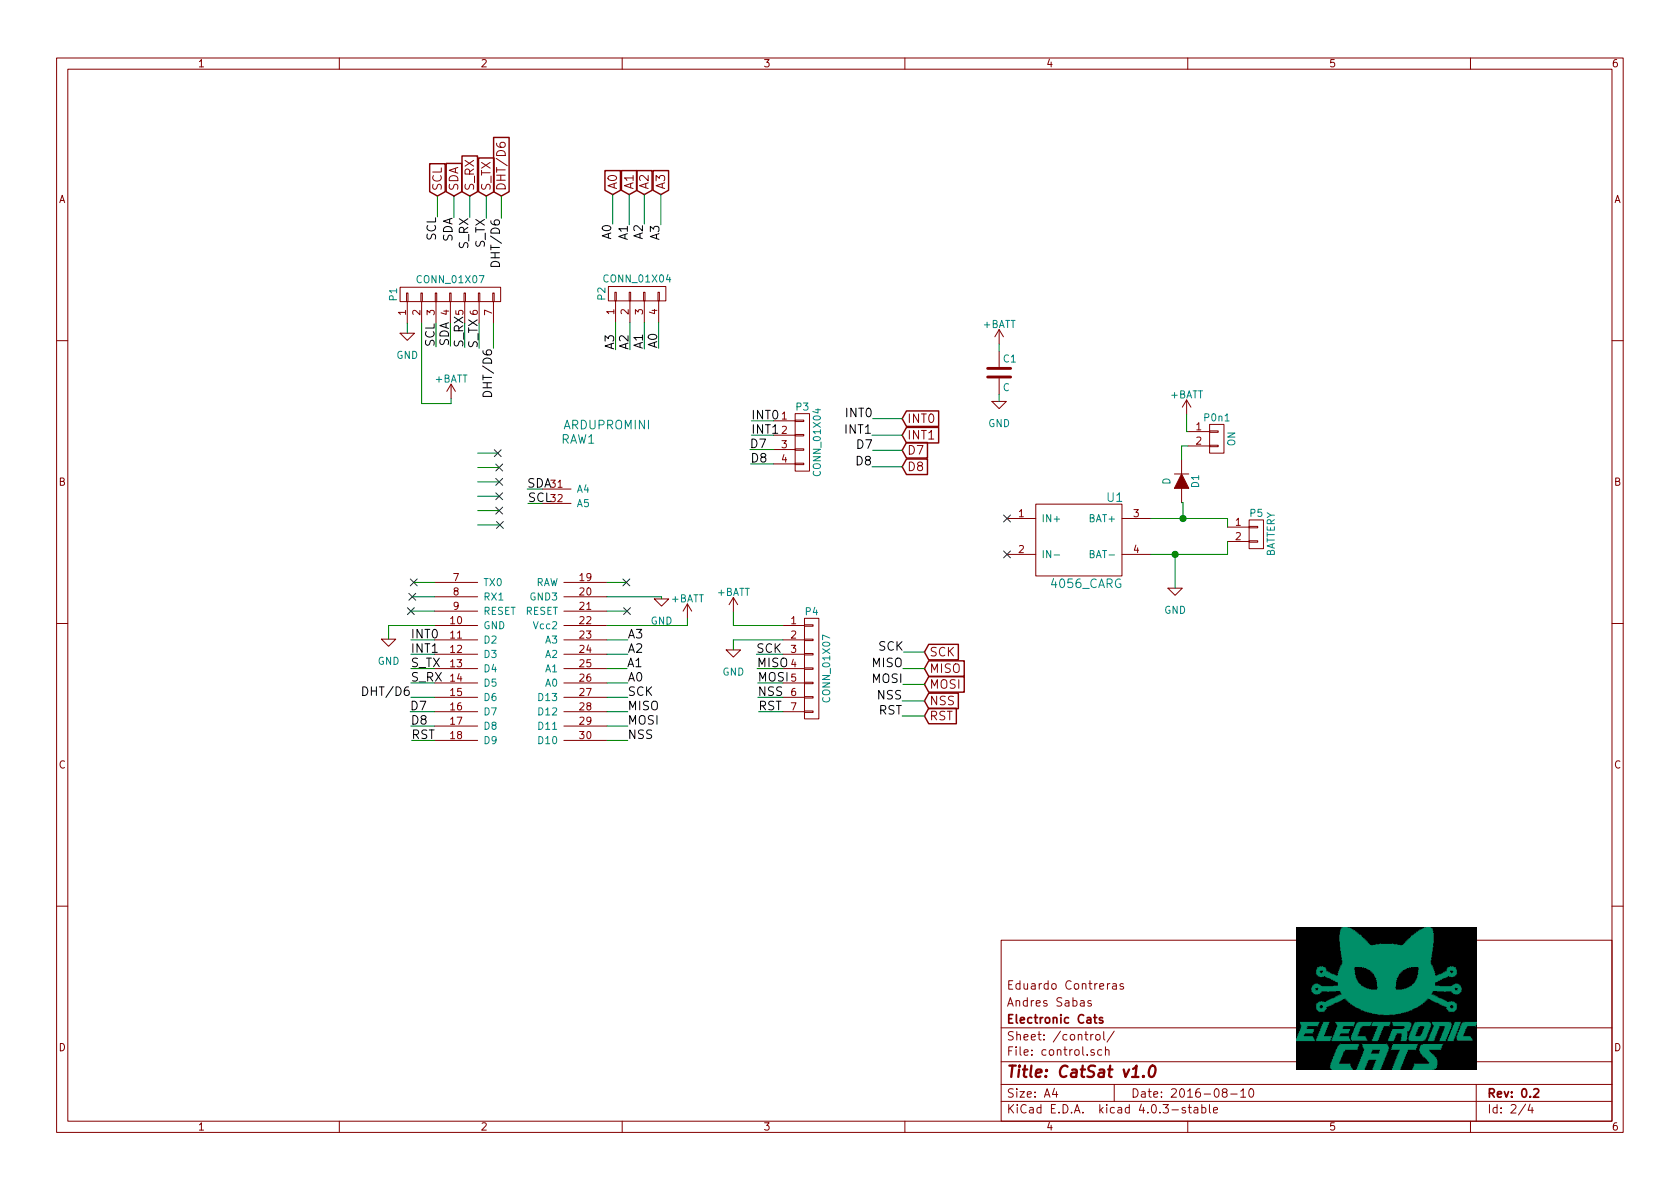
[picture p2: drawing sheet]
EESchema Schematic File Version 2
LIBS:CatSat-rescue
LIBS:power
LIBS:device
LIBS:transistors
LIBS:conn
LIBS:linear
LIBS:regul
LIBS:74xx
LIBS:cmos4000
LIBS:adc-dac
LIBS:memory
LIBS:xilinx
LIBS:microcontrollers
LIBS:dsp
LIBS:microchip
LIBS:analog_switches
LIBS:motorola
LIBS:texas
LIBS:intel
LIBS:audio
LIBS:interface
LIBS:digital-audio
LIBS:philips
LIBS:display
LIBS:cypress
LIBS:siliconi
LIBS:opto
LIBS:atmel
LIBS:contrib
LIBS:valves
LIBS:CatSat-cache
EELAYER 25 0
EELAYER END
$Descr A4 11693 8268
encoding utf-8
Sheet 2 4
Title "CatSat v1.0"
Date "2016-08-10"
Rev "0.2"
Comp "Electronic Cats"
Comment1 "Andres Sabas"
Comment2 ""
Comment3 ""
Comment4 ""
$EndDescr
$Comp
L CONN_01X04 P2
U 1 1
P 4435 2035
F 0 "P2" H 4435 2285 50  0000 C CNN
F 1 "CONN_01X04" V 4535 2035 50  0000 C CNN
F 2 "Pin_Headers:Pin_Header_Straight_1x04" H 4435 2035 50  0001 C CNN
F 3 "" H 4435 2035 50  0000 C CNN
	1    4435 2035
	0    -1   -1   0   
$EndComp
$Comp
L CONN_01X07 P1
U 1 1
P 3135 2040
F 0 "P1" H 3135 2440 50  0000 C CNN
F 1 "CONN_01X07" V 3235 2040 50  0000 C CNN
F 2 "Pin_Headers:Pin_Header_Straight_1x07" H 3135 2040 50  0001 C CNN
F 3 "" H 3135 2040 50  0000 C CNN
	1    3135 2040
	0    -1   -1   0   
$EndComp
$Comp
L CONN_01X07 P4
U 1 1
P 5650 4645
F 0 "P4" H 5650 5045 50  0000 C CNN
F 1 "CONN_01X07" V 5750 4645 50  0000 C CNN
F 2 "Pin_Headers:Pin_Header_Straight_1x07" H 5650 4645 50  0001 C CNN
F 3 "" H 5650 4645 50  0000 C CNN
	1    5650 4645
	1    0    0    -1  
$EndComp
$Comp
L CONN_01X04 P3
U 1 1
P 5585 3070
F 0 "P3" H 5585 3320 50  0000 C CNN
F 1 "CONN_01X04" V 5685 3070 50  0000 C CNN
F 2 "Pin_Headers:Pin_Header_Straight_1x04" H 5585 3070 50  0001 C CNN
F 3 "" H 5585 3070 50  0000 C CNN
	1    5585 3070
	1    0    0    -1  
$EndComp
Text Label 3670 3395 0    60   ~ 0
SDA
Text Label 3675 3495 0    60   ~ 0
SCL
Text Label 2860 4445 0    60   ~ 0
INT0
Text Label 2860 4545 0    60   ~ 0
INT1
Text Label 2860 4645 0    60   ~ 0
S_TX
Text Label 2860 4745 0    60   ~ 0
S_RX
Text Label 4370 5045 0    60   ~ 0
MOSI
Text Label 4370 5145 0    60   ~ 0
NSS
Text Label 2865 5145 0    60   ~ 0
RST
$Comp
L +BATT #PWR01
U 1 1
P 3140 2765
F 0 "#PWR01" H 3140 2615 50  0001 C CNN
F 1 "+BATT" H 3140 2905 50  0000 C CNN
F 2 "" H 3140 2765 50  0000 C CNN
F 3 "" H 3140 2765 50  0000 C CNN
	1    3140 2765
	1    0    0    -1  
$EndComp
Text Label 3035 2405 1    60   ~ 0
SCL
Text Label 3135 2400 1    60   ~ 0
SDA
Text Label 3235 2410 1    60   ~ 0
S_RX
Text Label 3335 2415 1    60   ~ 0
S_TX
Text Label 3435 2415 3    60   ~ 0
DHT/D6
Text Label 4285 2425 1    60   ~ 0
A3
Text Label 4385 2425 1    60   ~ 0
A2
Text Label 4485 2420 1    60   ~ 0
A1
Text Label 4585 2415 1    60   ~ 0
A0
Text Label 5225 3220 0    60   ~ 0
D8
Text Label 5220 3120 0    60   ~ 0
D7
Text Label 5265 4545 0    60   ~ 0
SCK
Text Label 5270 4645 0    60   ~ 0
MISO
Text Label 5275 4745 0    60   ~ 0
MOSI
Text Label 5275 4845 0    60   ~ 0
NSS
Text Label 5280 4945 0    60   ~ 0
RST
Text Label 4370 4445 0    60   ~ 0
A3
Text Label 4370 4545 0    60   ~ 0
A2
Text Label 4365 4645 0    60   ~ 0
A1
Text Label 4370 4745 0    60   ~ 0
A0
Text Label 4370 4945 0    60   ~ 0
MISO
Text Label 4370 4845 0    60   ~ 0
SCK
Text Label 2860 4845 2    60   ~ 0
DHT/D6
Text Label 2855 4945 0    60   ~ 0
D7
Text Label 2860 5045 0    60   ~ 0
D8
NoConn ~ 4360 4045
NoConn ~ 3465 3145
NoConn ~ 3475 3245
NoConn ~ 3475 3345
NoConn ~ 3475 3445
NoConn ~ 3475 3545
NoConn ~ 3480 3645
$Comp
L ARDUPROMINI RAW1
U 1 1
P 4225 2945
F 0 "RAW1" H 4025 2845 60  0000 C CNN
F 1 "ARDUPROMINI" H 4225 2945 60  0000 C CNN
F 2 "CatSat:arduinoMiniPro" H 4225 2945 60  0001 C CNN
F 3 "" H 4225 2945 60  0000 C CNN
	1    4225 2945
	1    0    0    -1  
$EndComp
$Comp
L +BATT #PWR02
U 1 1
P 4785 4295
F 0 "#PWR02" H 4785 4145 50  0001 C CNN
F 1 "+BATT" H 4785 4435 50  0000 C CNN
F 2 "" H 4785 4295 50  0000 C CNN
F 3 "" H 4785 4295 50  0000 C CNN
	1    4785 4295
	1    0    0    -1  
$EndComp
$Comp
L GND #PWR03
U 1 1
P 4605 4160
AR Path="/579865C8" Ref="#PWR03"  Part="1" 
AR Path="/57965E31/579865C8" Ref="#PWR03"  Part="1" 
F 0 "#PWR03" H 4605 3910 50  0001 C CNN
F 1 "GND" H 4605 4010 50  0000 C CNN
F 2 "" H 4605 4160 50  0000 C CNN
F 3 "" H 4605 4160 50  0000 C CNN
	1    4605 4160
	1    0    0    -1  
$EndComp
NoConn ~ 4365 4245
NoConn ~ 2860 4245
NoConn ~ 2870 4145
NoConn ~ 2880 4045
$Comp
L GND #PWR04
U 1 1
P 2705 4440
AR Path="/579869BC" Ref="#PWR04"  Part="1" 
AR Path="/57965E31/579869BC" Ref="#PWR04"  Part="1" 
F 0 "#PWR04" H 2705 4190 50  0001 C CNN
F 1 "GND" H 2705 4290 50  0000 C CNN
F 2 "" H 2705 4440 50  0000 C CNN
F 3 "" H 2705 4440 50  0000 C CNN
	1    2705 4440
	1    0    0    -1  
$EndComp
$Comp
L 4056_CARG U1
U 1 1
P 7510 3750
F 0 "U1" H 7760 4050 60  0000 C CNN
F 1 "4056_CARG" H 7560 3450 60  0000 C CNN
F 2 "CatSat:4056_lipoCharg" H 7510 3750 60  0001 C CNN
F 3 "" H 7510 3750 60  0000 C CNN
	1    7510 3750
	1    0    0    -1  
$EndComp
$Comp
L CONN_01X02 P5
U 1 1
P 8745 3710
F 0 "P5" H 8745 3860 50  0000 C CNN
F 1 "BATTERY" V 8845 3710 50  0000 C CNN
F 2 "Pin_Headers:Pin_Header_Straight_1x02" H 8745 3710 50  0001 C CNN
F 3 "" H 8745 3710 50  0000 C CNN
	1    8745 3710
	1    0    0    -1  
$EndComp
$Comp
L D D1
U 1 1
P 8225 3340
F 0 "D1" H 8225 3440 50  0000 C CNN
F 1 "D" H 8225 3240 50  0000 C CNN
F 2 "Diodes_ThroughHole:Diode_DO-41_SOD81_Horizontal_RM10" H 8225 3340 50  0001 C CNN
F 3 "" H 8225 3340 50  0000 C CNN
	1    8225 3340
	0    1    1    0   
$EndComp
$Comp
L +BATT #PWR05
U 1 1
P 8260 2875
F 0 "#PWR05" H 8260 2725 50  0001 C CNN
F 1 "+BATT" H 8260 3015 50  0000 C CNN
F 2 "" H 8260 2875 50  0000 C CNN
F 3 "" H 8260 2875 50  0000 C CNN
	1    8260 2875
	1    0    0    -1  
$EndComp
NoConn ~ 7010 3600
NoConn ~ 7010 3850
$Comp
L GND #PWR06
U 1 1
P 2835 2310
AR Path="/5798B584" Ref="#PWR06"  Part="1" 
AR Path="/57965E31/5798B584" Ref="#PWR06"  Part="1" 
F 0 "#PWR06" H 2835 2060 50  0001 C CNN
F 1 "GND" H 2835 2160 50  0000 C CNN
F 2 "" H 2835 2310 50  0000 C CNN
F 3 "" H 2835 2310 50  0000 C CNN
	1    2835 2310
	1    0    0    -1  
$EndComp
Text GLabel 4600 1345 1    60   Input ~ 0
A3
Text GLabel 4485 1345 1    60   Input ~ 0
A2
Text GLabel 4380 1345 1    60   Input ~ 0
A1
Text GLabel 4265 1345 1    60   Input ~ 0
A0
Text GLabel 3160 1355 1    60   Input ~ 0
SDA
Text GLabel 3045 1355 1    60   Input ~ 0
SCL
Text GLabel 3490 1355 1    60   Input ~ 0
DHT/D6
Text GLabel 3385 1355 1    60   Input ~ 0
S_TX
Text GLabel 3270 1355 1    60   Input ~ 0
S_RX
Wire Wire Line
	3235 2240 3235 2410
Wire Wire Line
	3335 2240 3335 2415
Wire Wire Line
	3435 2240 3435 2415
Wire Wire Line
	4585 2235 4585 2415
Wire Wire Line
	4485 2235 4485 2420
Wire Wire Line
	4385 2235 4385 2425
Wire Wire Line
	4285 2235 4285 2425
Wire Wire Line
	3135 2240 3135 2400
Wire Wire Line
	3035 2240 3035 2405
Wire Wire Line
	5450 4945 5280 4945
Wire Wire Line
	5450 4845 5275 4845
Wire Wire Line
	5450 4745 5275 4745
Wire Wire Line
	5450 4645 5270 4645
Wire Wire Line
	5450 4545 5265 4545
Wire Wire Line
	5385 3220 5225 3220
Wire Wire Line
	5385 3120 5220 3120
Wire Wire Line
	3025 4045 2880 4045
Wire Wire Line
	3025 4145 2870 4145
Wire Wire Line
	3025 4245 2860 4245
Wire Wire Line
	2705 4345 3025 4345
Wire Wire Line
	3025 4445 2860 4445
Wire Wire Line
	3025 4645 2860 4645
Wire Wire Line
	3025 4745 2860 4745
Wire Wire Line
	3025 4845 2860 4845
Wire Wire Line
	3025 4945 2855 4945
Wire Wire Line
	3025 5045 2860 5045
Wire Wire Line
	4225 5045 4370 5045
Wire Wire Line
	4225 4945 4370 4945
Wire Wire Line
	4225 4845 4370 4845
Wire Wire Line
	4225 4745 4370 4745
Wire Wire Line
	4225 4645 4365 4645
Wire Wire Line
	4225 4545 4370 4545
Wire Wire Line
	4225 4445 4370 4445
Wire Wire Line
	4225 4345 4785 4345
Wire Wire Line
	4225 4245 4365 4245
Wire Wire Line
	4225 4045 4360 4045
Wire Wire Line
	3025 5145 2865 5145
Wire Wire Line
	4225 5145 4370 5145
Wire Wire Line
	3325 3145 3465 3145
Wire Wire Line
	3325 3245 3475 3245
Wire Wire Line
	3325 3345 3475 3345
Wire Wire Line
	3325 3445 3475 3445
Wire Wire Line
	3325 3545 3475 3545
Wire Wire Line
	3325 3645 3480 3645
Wire Wire Line
	3670 3395 3775 3395
Wire Wire Line
	2935 2800 3140 2800
Wire Wire Line
	3140 2800 3140 2765
Wire Wire Line
	3775 3495 3675 3495
Wire Wire Line
	4785 4345 4785 4295
Wire Wire Line
	8545 3600 8545 3660
Wire Wire Line
	8545 3760 8545 3850
Wire Wire Line
	8545 3850 8010 3850
Wire Wire Line
	8235 3600 8230 3600
Wire Wire Line
	8260 2875 8260 2995
Wire Wire Line
	2935 2240 2935 2800
Wire Wire Line
	2835 2310 2835 2240
Wire Wire Line
	4605 4145 4605 4160
Wire Wire Line
	4605 4145 4225 4145
Wire Wire Line
	5105 4445 5450 4445
Wire Wire Line
	5105 4345 5450 4345
Wire Wire Line
	2860 4545 3025 4545
Wire Wire Line
	2705 4345 2705 4440
Wire Wire Line
	3045 1355 3045 1500
Wire Wire Line
	3160 1355 3160 1505
Wire Wire Line
	3270 1355 3270 1505
Wire Wire Line
	3385 1355 3385 1510
Wire Wire Line
	3490 1355 3490 1510
Wire Wire Line
	4265 1345 4265 1550
Wire Wire Line
	4380 1345 4380 1555
Wire Wire Line
	4485 1345 4485 1550
Wire Wire Line
	4600 1345 4600 1555
Text Label 3045 1500 3    60   ~ 0
SCL
Text Label 3160 1505 3    60   ~ 0
SDA
Text Label 3270 1505 3    60   ~ 0
S_RX
Text Label 3385 1510 3    60   ~ 0
S_TX
Text Label 3490 1510 3    60   ~ 0
DHT/D6
Text Label 4265 1550 3    60   ~ 0
A0
Text Label 4380 1555 3    60   ~ 0
A1
Text Label 4485 1550 3    60   ~ 0
A2
Text Label 4600 1555 3    60   ~ 0
A3
Text GLabel 6280 3240 2    60   Input ~ 0
D8
Text GLabel 6280 3125 2    60   Input ~ 0
D7
Text GLabel 6280 3020 2    60   Input ~ 0
INT1
Text GLabel 6280 2905 2    60   Input ~ 0
INT0
Text GLabel 6435 4645 2    60   Input ~ 0
MISO
Text GLabel 6435 4530 2    60   Input ~ 0
SCK
Text GLabel 6435 4975 2    60   Input ~ 0
RST
Text GLabel 6435 4870 2    60   Input ~ 0
NSS
Text GLabel 6435 4755 2    60   Input ~ 0
MOSI
Wire Wire Line
	6435 4530 6290 4530
Wire Wire Line
	6435 4645 6285 4645
Wire Wire Line
	6435 4755 6285 4755
Wire Wire Line
	6435 4870 6280 4870
Wire Wire Line
	6435 4975 6280 4975
Wire Wire Line
	6280 2905 6075 2905
Wire Wire Line
	6280 3020 6070 3020
Text Label 6290 4530 2    60   ~ 0
SCK
Text Label 6285 4645 2    60   ~ 0
MISO
Text Label 6285 4755 2    60   ~ 0
MOSI
Text Label 6280 4870 2    60   ~ 0
NSS
Text Label 6280 4975 2    60   ~ 0
RST
Text Label 6075 2905 2    60   ~ 0
INT0
Text Label 6070 3020 2    60   ~ 0
INT1
Wire Wire Line
	5385 3020 5230 3020
Wire Wire Line
	5385 2920 5230 2920
Text Label 5230 2920 0    60   ~ 0
INT0
Text Label 5230 3020 0    60   ~ 0
INT1
Wire Wire Line
	6070 3240 6280 3240
Text Label 6070 3240 2    60   ~ 0
D8
Text Label 6075 3125 2    60   ~ 0
D7
Wire Wire Line
	6075 3125 6280 3125
$Comp
L GND #PWR07
U 1 1
P 5105 4515
AR Path="/579A7004" Ref="#PWR07"  Part="1" 
AR Path="/57965E31/579A7004" Ref="#PWR07"  Part="1" 
F 0 "#PWR07" H 5105 4265 50  0001 C CNN
F 1 "GND" H 5105 4365 50  0000 C CNN
F 2 "" H 5105 4515 50  0000 C CNN
F 3 "" H 5105 4515 50  0000 C CNN
	1    5105 4515
	1    0    0    -1  
$EndComp
$Comp
L +BATT #PWR08
U 1 1
P 5105 4250
F 0 "#PWR08" H 5105 4100 50  0001 C CNN
F 1 "+BATT" H 5105 4390 50  0000 C CNN
F 2 "" H 5105 4250 50  0000 C CNN
F 3 "" H 5105 4250 50  0000 C CNN
	1    5105 4250
	1    0    0    -1  
$EndComp
Wire Wire Line
	5105 4445 5105 4515
Wire Wire Line
	5105 4345 5105 4250
$Comp
L C C1
U 1 1
P 6955 2585
F 0 "C1" H 6980 2685 50  0000 L CNN
F 1 "C" H 6980 2485 50  0000 L CNN
F 2 "Capacitors_ThroughHole:C_Disc_D6_P5" H 6993 2435 30  0001 C CNN
F 3 "" H 6955 2585 60  0000 C CNN
	1    6955 2585
	1    0    0    -1  
$EndComp
$Comp
L +BATT #PWR09
U 1 1
P 6955 2385
F 0 "#PWR09" H 6955 2235 50  0001 C CNN
F 1 "+BATT" H 6955 2525 50  0000 C CNN
F 2 "" H 6955 2385 50  0000 C CNN
F 3 "" H 6955 2385 50  0000 C CNN
	1    6955 2385
	1    0    0    -1  
$EndComp
$Comp
L GND #PWR?
U 1 1
P 6955 2785
AR Path="/579BC6D3" Ref="#PWR?"  Part="1" 
AR Path="/57965E31/579BC6D3" Ref="#PWR010"  Part="1" 
F 0 "#PWR010" H 6955 2535 50  0001 C CNN
F 1 "GND" H 6955 2635 50  0000 C CNN
F 2 "" H 6955 2785 50  0000 C CNN
F 3 "" H 6955 2785 50  0000 C CNN
	1    6955 2785
	1    0    0    -1  
$EndComp
Wire Wire Line
	6955 2735 6955 2785
Wire Wire Line
	6955 2385 6955 2435
Wire Wire Line
	8235 3490 8235 3600
Connection ~ 8235 3600
Wire Wire Line
	8010 3600 8545 3600
$Comp
L CONN_01X02 P0n1
U 1 1
P 8470 3045
F 0 "P0n1" H 8470 3195 50  0000 C CNN
F 1 "ON" V 8570 3045 50  0000 C CNN
F 2 "Pin_Headers:Pin_Header_Straight_1x02" H 8470 3045 50  0001 C CNN
F 3 "" H 8470 3045 50  0000 C CNN
	1    8470 3045
	1    0    0    -1  
$EndComp
Wire Wire Line
	8260 2995 8270 2995
Wire Wire Line
	8270 3095 8225 3095
Wire Wire Line
	8225 3095 8225 3190
Wire Wire Line
	8235 3490 8225 3490
$Comp
L GND #PWR?
U 1 1
P 8180 4085
F 0 "#PWR?" H 8180 3835 50  0001 C CNN
F 1 "GND" H 8180 3935 50  0000 C CNN
F 2 "" H 8180 4085 50  0000 C CNN
F 3 "" H 8180 4085 50  0000 C CNN
	1    8180 4085
	1    0    0    -1  
$EndComp
Wire Wire Line
	8180 4085 8180 3850
Connection ~ 8180 3850
$EndSCHEMATC
